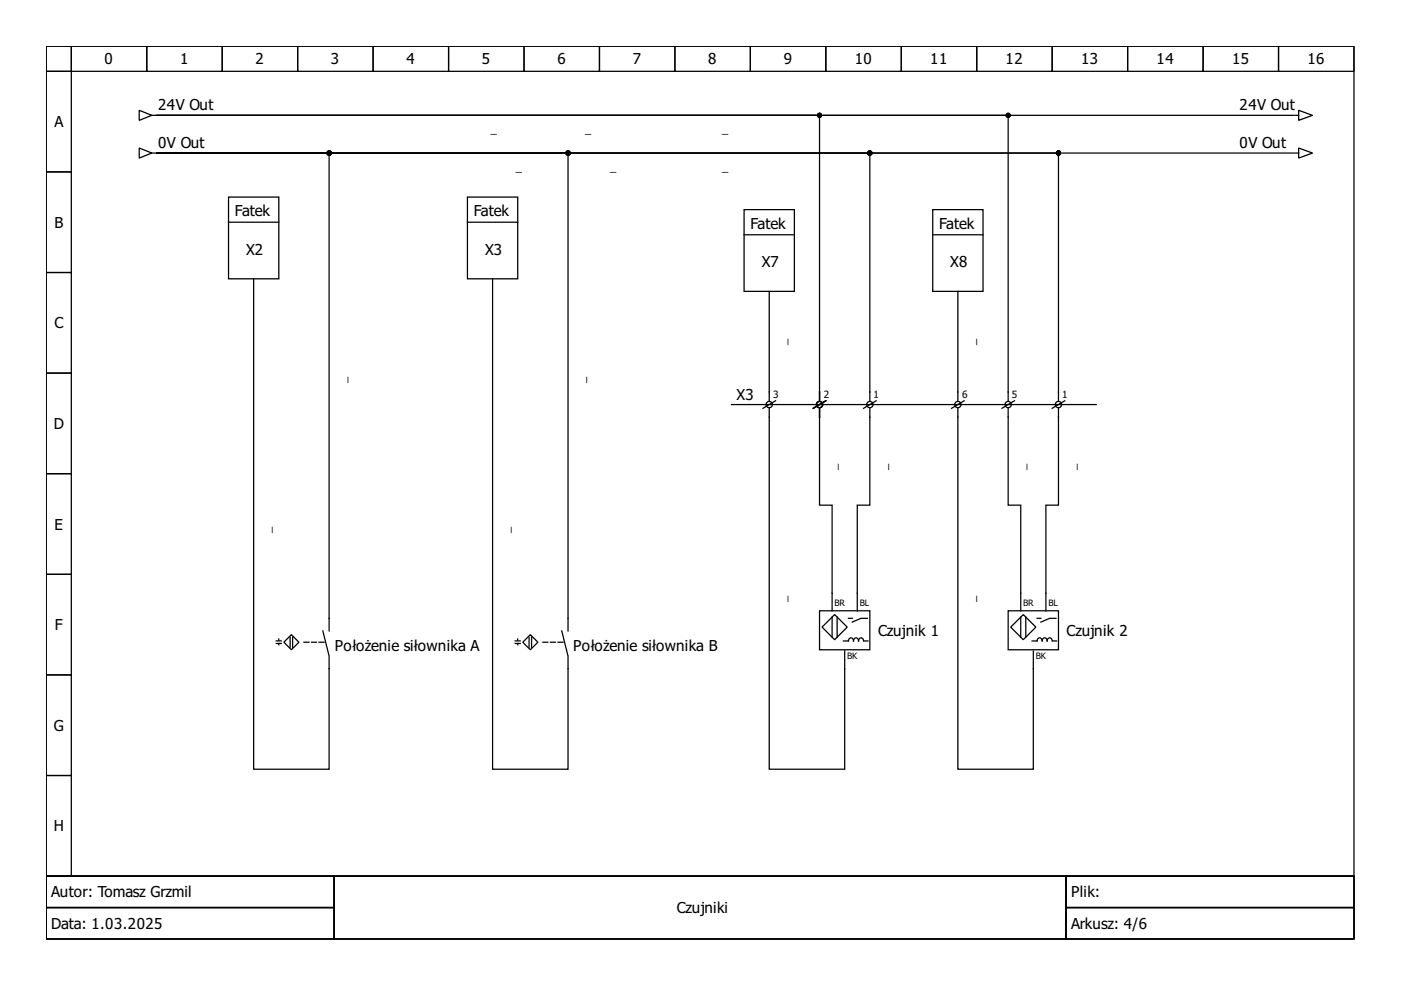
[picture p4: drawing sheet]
<svg xmlns="http://www.w3.org/2000/svg" width="297mm" height="210mm" viewBox="0 0 297 210" stroke-linecap="round" stroke-linejoin="round" font-family="sans-serif">
<g fill="none" stroke="#000" stroke-width=".27">
<path d="M9.8 9.8h277.3v176h-277.3zM9.8 9.8h5.3v5.3h-5.3zM9.8 15.1h5.3v21.4h-5.3zM15.1 9.8h16v5.3h-16zM31.1 9.8h16v5.3h-16zM47.1 9.8h16v5.3h-16zM63.1 9.8h16v5.3h-16zM79.1 9.8h16v5.3h-16zM95.1 9.8h16v5.3h-16zM111.1 9.8h16v5.3h-16zM127.1 9.8h16v5.3h-16zM143.1 9.8h16v5.3h-16z"/>
<path d="M159.1 9.8h16v5.3h-16zM175.1 9.8h16v5.3h-16zM191.1 9.8h16v5.3h-16zM207.1 9.8h16v5.3h-16zM223.1 9.8h16v5.3h-16zM239.1 9.8h16v5.3h-16zM255.1 9.8h16v5.3h-16zM271.1 9.8h16v5.3h-16zM9.8 36.5h5.3v21.3h-5.3zM29.5 23.4l2.7 1.1-2.7 1zM29.5 31.4l2.7 1.1-2.7 1zM32.2 24.5h.8"/>
<path d="M32.2 32.5h.8M33.3 32.5h36.5v101.3M33.3 24.5h180.5v60.5M33.3 24.5h140.5v60.5M33.3 32.5h241M33.3 32.5h87.1v101.3M33.3 24.5h241M33.3 32.5h151.1v52.5M33.3 32.5h191.1v52.5M274.5 24.5h.8M274.5 32.5h.8M275.3 23.4l3 1.1-3 1z"/>
<path d="M275.3 31.4l3 1.1-3 1zM9.8 57.8h5.3v21.3h-5.3zM48.4 41.8h10.7v17.3h-10.7zM48.4 47.1h10.7M53.8 59.1v104h16v-24l-1.4-5.3M99.1 41.8h10.7v17.3h-10.7zM99.1 47.1h10.7M104.4 59.1v104h16v-24l-1.3-5.3M157.8 44.4h10.6v17.4h-10.6zM157.8 49.8h10.6M197.8 44.4h10.6v17.4h-10.6zM197.8 49.8h10.6"/>
<path d="M9.8 79.1h5.3v21.3h-5.3zM163.1 61.8v23.2M203.1 61.8v23.2M155.1 85.8h77.3M163.1 86.6v76.5h16v-25.1M164.4 85l-2.6 1.6M173.8 86.6v20.5h2.6v22.4M175.1 85l-2.7 1.6M184.4 86.6v20.5h-2.6v22.4M185.8 85l-2.7 1.6M203.1 86.6v76.5h16v-25.1M204.4 85l-2.6 1.6"/>
<path d="M213.8 86.6v20.5h2.6v22.4M215.1 85l-2.7 1.6M224.4 86.6v20.5h-2.7v22.4M225.7 85l-2.6 1.6M9.8 100.4h5.3v21.4h-5.3zM9.8 121.8h5.3v21.3h-5.3zM58.6 135.9h1M58.6 136.4h1M59.1 135.5v.3M59.1 136.4v.3M60.2 136.2l1.6-1.6 1.6 1.6-1.6 1.6zM61.5 135.1v2.1"/>
<path d="M62 135.1v2.1M109.2 135.9h1.1M109.2 136.4h1.1M109.8 135.5v.3M109.8 136.4v.3M110.8 136.2l1.6-1.6 1.6 1.6-1.6 1.6zM112.2 135.1v2.1M112.7 135.1v2.1M173.8 129.5h10.6v8.3h-10.6zM176.4 130.8v4.3M177 130.3l2.6 2.7-2.6 2.6-2.7-2.6zM177.5 130.8v4.3"/>
<path d="M178.8 135.9h1.1a.55 .55 0 0 1 .5-.7 .55 .55 0 0 1 .6 .7 .55 .55 0 0 1 .5-.7 .55 .55 0 0 1 .5 .7 .55 .55 0 0 1 .6-.7 .55 .55 0 0 1 .5 .7M179.9 131.1h.8M183.2 135.9h.8M183.9 131.1h-1.3l-1.9 .8M213.8 129.5h10.6v8.3h-10.6zM214.3 133l2.7-2.7 2.6 2.7-2.6 2.6zM216.4 130.8v4.3M217.5 130.8v4.3M218.8 135.9h1.1a.55 .55 0 0 1 .5-.7 .55 .55 0 0 1 .5 .7 .55 .55 0 0 1 .6-.7 .55 .55 0 0 1 .5 .7 .55 .55 0 0 1 .5-.7 .55 .55 0 0 1 .6 .7M219.9 131.1h.8M223.2 135.9h.8M223.9 131.1h-1.4l-1.8 .8"/>
<path d="M9.8 143.1h5.3v21.3h-5.3zM9.8 164.4h5.3v21.4h-5.3zM9.8 185.8h277.3v13.3h-277.3zM9.8 185.8h61v6.6h-61zM9.8 192.4h61v6.7h-61zM70.8 185.8h155.2v13.3h-155.2zM226 185.8h61.1v6.6h-61.1zM226 192.4h61.1v6.7h-61.1z"/>
<circle cx="163.1" cy="85.8" r=".67"/>
<circle cx="173.8" cy="85.8" r=".67"/>
<circle cx="184.4" cy="85.8" r=".67"/>
<circle cx="203.1" cy="85.8" r=".67"/>
<circle cx="213.8" cy="85.8" r=".67"/>
<circle cx="224.4" cy="85.8" r=".67"/>
</g>
<path d="M64.4 136.2h4.3M115.1 136.2h4.3" fill="none" stroke="#000" stroke-width=".27" stroke-dasharray="1.1 .5"/>
<g fill="#000" stroke="#000" stroke-width=".27">
<circle cx="69.8" cy="32.5" r=".4"/>
<circle cx="120.4" cy="32.5" r=".4"/>
<circle cx="173.8" cy="24.5" r=".4"/>
<circle cx="184.4" cy="32.5" r=".4"/>
<circle cx="213.8" cy="24.5" r=".4"/>
<circle cx="224.4" cy="32.5" r=".4"/>
</g>
<g font-size="3.2">
<text x="22.2" y="13.7">0</text>
<text x="38.2" y="13.7">1</text>
<text x="54.2" y="13.7">2</text>
<text x="70.2" y="13.7">3</text>
<text x="86.2" y="13.7">4</text>
<text x="102.2" y="13.7">5</text>
<text x="118.2" y="13.7">6</text>
<text x="134.2" y="13.7">7</text>
<text x="150.2" y="13.7">8</text>
<text x="166.2" y="13.7">9</text>
<text x="181.2" y="13.7">10</text>
<text x="197.2" y="13.7">11</text>
<text x="213.2" y="13.7">12</text>
<text x="229.2" y="13.7">13</text>
<text x="245.2" y="13.7">14</text>
<text x="261.2" y="13.7">15</text>
<text x="277.2" y="13.7">16</text>
<text x="33.5" y="23.4">24V Out</text>
<text x="262.8" y="23.4">24V Out</text>
<text x="11.5" y="27">A</text>
<text x="33.5" y="31.4">0V Out</text>
<text x="262.8" y="31.4">0V Out</text>
<text x="49.8" y="45.8">Fatek</text>
<text x="100.4" y="45.8">Fatek</text>
<text x="11.5" y="48.3">B</text>
<text x="159.1" y="48.4">Fatek</text>
<text x="199.1" y="48.4">Fatek</text>
<text x="52.2" y="54">X2</text>
<text x="102.8" y="54">X3</text>
<text x="161.5" y="56.7">X7</text>
<text x="201.5" y="56.7">X8</text>
<text x="11.5" y="69.6">C</text>
<text x="156.2" y="84.7">X3</text>
<text x="11.4" y="91">D</text>
<text x="11.5" y="112.3">E</text>
<text x="11.7" y="133.6">F</text>
<text x="186.2" y="134.8">Czujnik 1</text>
<text x="226.1" y="134.8">Czujnik 2</text>
<text x="71" y="138">Położenie siłownika A</text>
<text x="121.5" y="138">Położenie siłownika B</text>
<text x="11.4" y="155">G</text>
<text x="11.4" y="176.3">H</text>
<text x="10.9" y="190.3">Autor: Tomasz Grzmil</text>
<text x="227.1" y="190.3">Plik:</text>
<text x="10.9" y="197">Data: 1.03.2025</text>
<text x="143.5" y="193.6">Czujniki</text>
<text x="227.1" y="197">Arkusz: 4/6</text>
</g>
<g font-size="2.4">
<text x="104" y="28.2">_</text>
<text x="124" y="28.2">_</text>
<text x="153.1" y="28.2">_</text>
<text x="109.4" y="36.2">_</text>
<text x="129.4" y="36.2">_</text>
<text x="153.1" y="36.2">_</text>
<text x="166.8" y="73.1" transform="rotate(-90 166.8 73.1)">_</text>
<text x="206.8" y="73.1" transform="rotate(-90 206.8 73.1)">_</text>
<text x="73.5" y="81.2" transform="rotate(-90 73.5 81.2)">_</text>
<text x="124.2" y="81.2" transform="rotate(-90 124.2 81.2)">_</text>
<text x="177.5" y="99.6" transform="rotate(-90 177.5 99.6)">_</text>
<text x="188.2" y="99.6" transform="rotate(-90 188.2 99.6)">_</text>
<text x="217.5" y="99.6" transform="rotate(-90 217.5 99.6)">_</text>
<text x="228.1" y="99.6" transform="rotate(-90 228.1 99.6)">_</text>
<text x="57.5" y="113" transform="rotate(-90 57.5 113)">_</text>
<text x="108.2" y="113" transform="rotate(-90 108.2 113)">_</text>
<text x="166.8" y="127.6" transform="rotate(-90 166.8 127.6)">_</text>
<text x="206.8" y="127.6" transform="rotate(-90 206.8 127.6)">_</text>
</g>
<g font-size="2.1">
<text x="163.9" y="84.3">3</text>
<text x="174.7" y="84.3">2</text>
<text x="185.2" y="84.3">1</text>
<text x="204" y="84.3">6</text>
<text x="214.6" y="84.3">5</text>
<text x="225.2" y="84.3">1</text>
</g>
<g font-size="1.9">
<text x="177" y="128.4">BR</text>
<text x="182.3" y="128.4">BL</text>
<text x="217" y="128.4">BR</text>
<text x="222.3" y="128.4">BL</text>
<text x="179.6" y="139.6">BK</text>
<text x="219.6" y="139.6">BK</text>
</g>
</svg>
